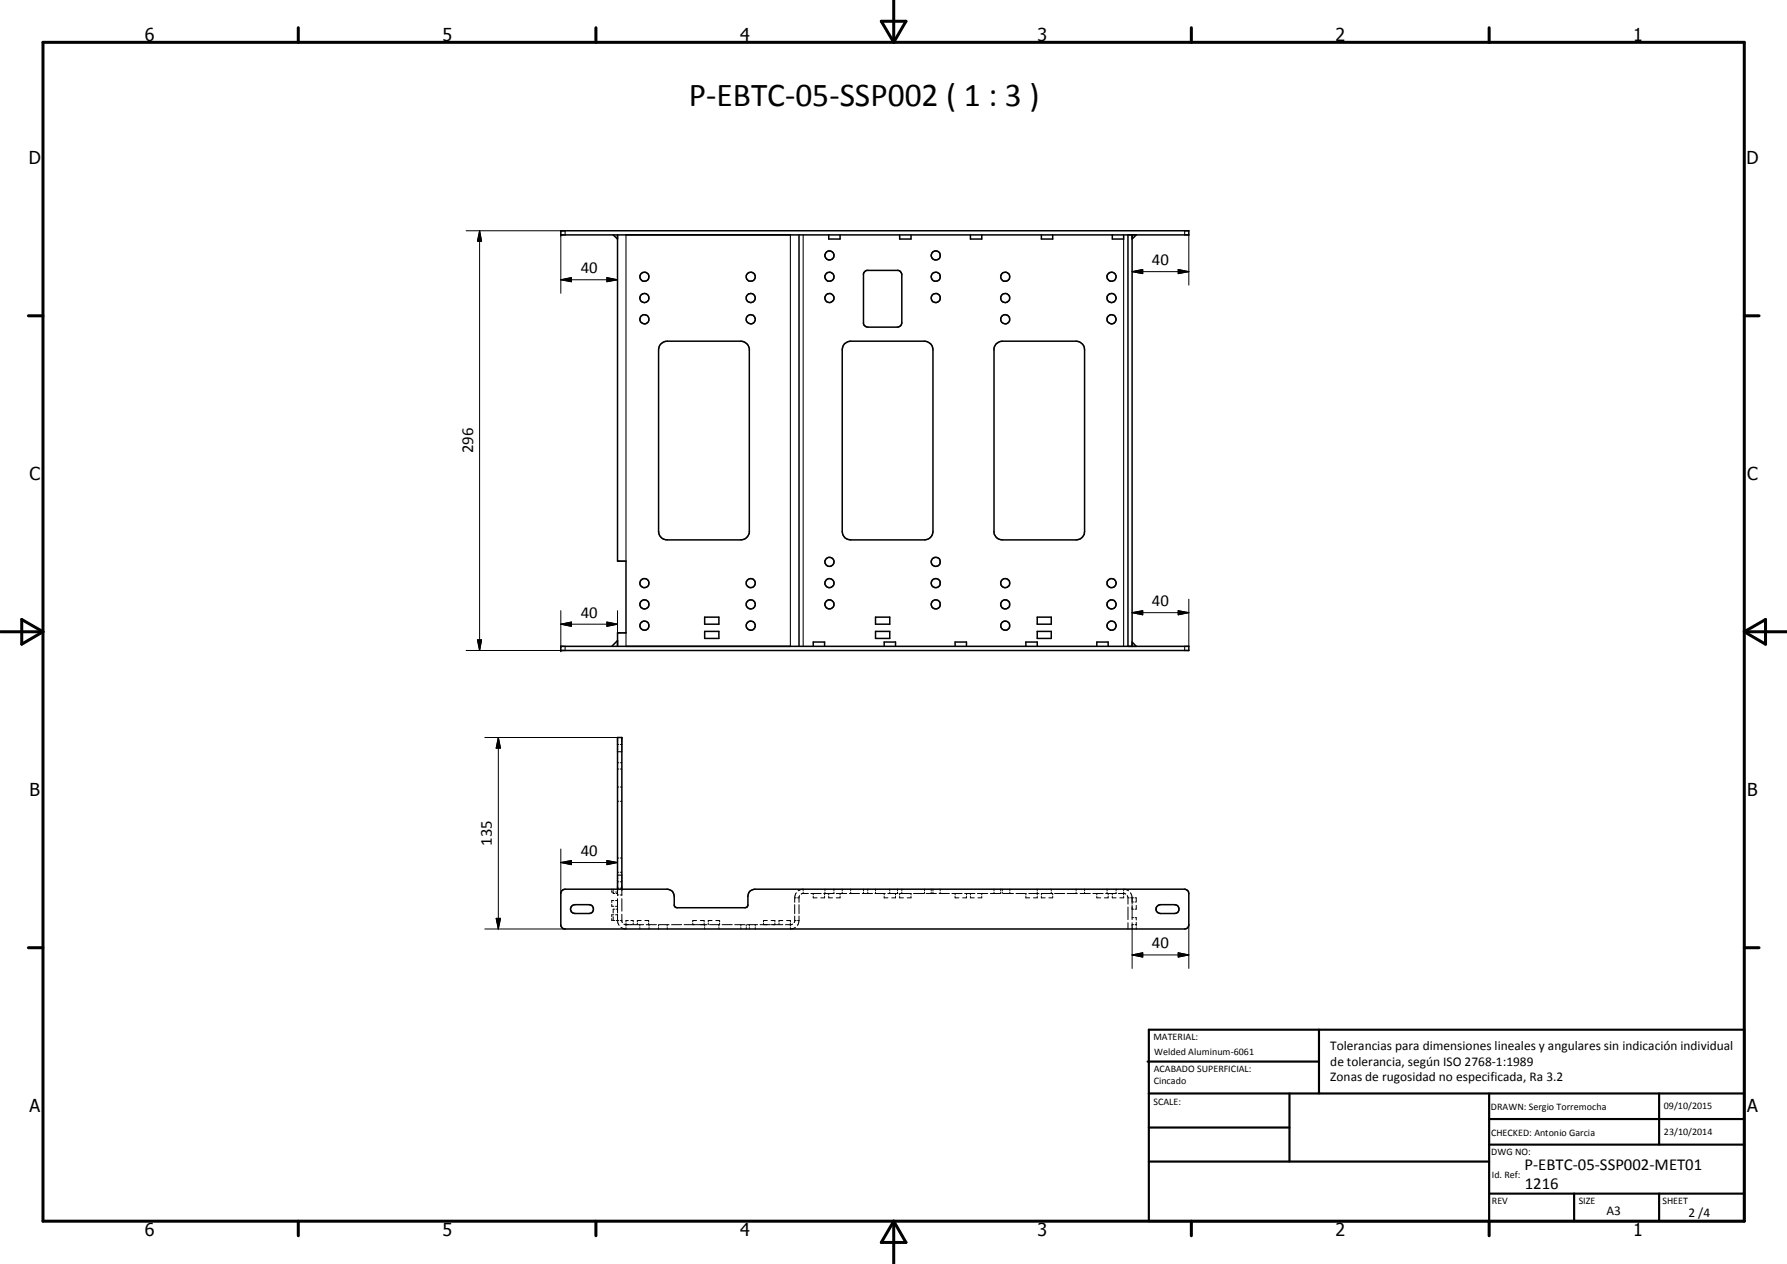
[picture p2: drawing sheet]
<svg xmlns="http://www.w3.org/2000/svg" width="420mm" height="297mm" viewBox="0 0 420 297" stroke-linecap="round" stroke-linejoin="round" font-family="sans-serif">
<g fill="none" stroke="#000" stroke-width=".35">
<path d="M131.9 54.2h147.6v1h-147.6zM144.2 55.2l1 1M145.2 55.2v76.7h2v16.8h-2v3.2M187.9 55.2v96.7M194.8 55.2v1h2.7v-1M211.5 55.2v1h2.7v-1M228.2 55.2v1h2.6v-1M244.8 55.2v1h2.7v-1M261.5 55.2v1h2.7v-1M265.2 55.2v96.7M266.2 55.2v96.7M267.2 55.2l-1 1"/>
<path d="M203.2 63.9l.6-.4h7.4l.7 .6 .1 .4v11.4l-.3 .7-.7 .3h-7l-.4-.1-.5-.5-.1-12zM155.3 80.9l.9-.6 .7-.1h17.3a2.2 2.2 0 0 1 2 1.6v43.4a2.07 2.07 0 0 1-2 1.7h-17.3a2 2 0 0 1-2.1-2v-42.7zM198.5 80.9l.8-.6 .7-.1h17.4a2.09 2.09 0 0 1 2 2v42.7a2 2 0 0 1-2 2h-17.4a1.94 1.94 0 0 1-2-2v-42.7zM234.1 80.9l.9-.6 .7-.1h17.3a2 2 0 0 1 2 2v42.7a2 2 0 0 1-2 2h-17.3l-.7-.2a1.95 1.95 0 0 1-1.3-1.5v-43.4zM131.9 151.9h147.6v1h-147.6zM145.2 150.5l-1.4 1.4M165.7 145h3.3v1.7h-3.3zM165.7 148.4h3.3v1.6h-3.3zM191.2 151.9v-1h2.7v1M205.9 145h3.3v1.7h-3.3zM205.9 148.4h3.3v1.6h-3.3zM207.9 151.9v-1h2.7v1"/>
<path d="M224.6 151.9v-1h2.6v1M241.2 151.9v-1h2.7v1M243.9 145h3.3v1.7h-3.3zM243.9 148.4h3.3v1.6h-3.3zM257.9 151.9v-1h2.7v1M266.2 150.9l1 1M132.1 209.3l.8-.3h24.2a1.6 1.6 0 0 1 1.4 1.7v2.1l.3 .4 .4 .1h16l.3-.1 .3-.4v-2.1a1.65 1.65 0 0 1 1.7-1.7h101.2a.95 .95 0 0 1 .8 1v7.3l-.2 .6-.8 .4h-145.6l-.7-.2-.3-.5v-7.8zM134.3 213.1l.4-.4 .5-.1h3.3a1.04 1.04 0 0 1 1 1 1.04 1.04 0 0 1-1 1.1h-3.3a1.02 1.02 0 0 1-1-.6 1.02 1.02 0 0 1 .1-1zM145.2 209v-35.7h1v35.7M272 213.1l.8-.5h3.4a1.04 1.04 0 0 1 1 1 1.04 1.04 0 0 1-1 1.1h-3.4a1.02 1.02 0 0 1-.9-.6 1.02 1.02 0 0 1 .1-1z"/>
<circle cx="151.5" cy="65" r="1.06"/>
<circle cx="151.5" cy="70" r="1.06"/>
<circle cx="151.5" cy="75" r="1.05"/>
<circle cx="176.5" cy="65" r="1.07"/>
<circle cx="176.5" cy="70" r="1.08"/>
<circle cx="176.5" cy="75" r="1.08"/>
<circle cx="195" cy="60" r="1.06"/>
<circle cx="195" cy="70" r="1.09"/>
<circle cx="195" cy="65" r="1.06"/>
<circle cx="220" cy="65" r="1.06"/>
<circle cx="220" cy="70" r="1.06"/>
<circle cx="220" cy="60" r="1.06"/>
<circle cx="236.3" cy="65" r="1.06"/>
<circle cx="236.3" cy="75" r="1.08"/>
<circle cx="236.3" cy="70" r="1.06"/>
<circle cx="261.3" cy="70" r="1.07"/>
<circle cx="261.4" cy="65" r="1.07"/>
<circle cx="261.4" cy="75" r="1.07"/>
<circle cx="151.5" cy="137" r="1.05"/>
<circle cx="176.5" cy="137" r="1.07"/>
<circle cx="195" cy="132" r="1.08"/>
<circle cx="195" cy="137" r="1.07"/>
<circle cx="220" cy="132" r="1.06"/>
<circle cx="220" cy="137" r="1.07"/>
<circle cx="236.4" cy="137" r="1.07"/>
<circle cx="261.4" cy="137" r="1.07"/>
<circle cx="151.5" cy="142" r="1.08"/>
<circle cx="151.5" cy="147.1" r="1.08"/>
<circle cx="176.5" cy="142" r="1.07"/>
<circle cx="176.5" cy="147" r="1.08"/>
<circle cx="195" cy="142" r="1.07"/>
<circle cx="220" cy="142" r="1.08"/>
<circle cx="236.3" cy="142" r="1.08"/>
<circle cx="236.3" cy="147" r="1.06"/>
<circle cx="261.3" cy="142" r="1.07"/>
<circle cx="261.3" cy="147" r="1.06"/>
</g>
<path d="M132.9 54.2v1M147.2 55.2v76.7M185.8 55.2v96.7M188.8 55.2v96.7M264.2 56.2v95.7M278.5 54.2v1M132.9 151.9v1M147.2 148.7v3.2M278.5 151.9v1M145.2 176.7h1M145.2 205.7h1" fill="none" stroke="#000" stroke-width=".25"/>
<g fill="#000">
<circle cx="131.9" cy="54.2" r=".18"/>
<circle cx="131.9" cy="55.2" r=".18"/>
<circle cx="131.9" cy="151.9" r=".18"/>
<circle cx="131.9" cy="152.9" r=".18"/>
<circle cx="145.2" cy="209" r=".18"/>
<circle cx="146.2" cy="209" r=".18"/>
</g>
<g fill="none" stroke="#000" stroke-width=".24">
<path d="M109.6 54.2h23.3M112.8 54.2l.4 2.5h-.9zM112.8 54.2v98.7M131.9 55.2v13.7M279.5 55.2v11.8M131.9 65.7l2.5-.5v1zM131.9 65.7h13.3M142.7 65.2l2.5 .5-2.5 .5zM266.2 63.8l2.5-.5v1zM266.2 63.8h13.3M277 63.3l2.5 .5-2.5 .5zM109.6 152.9h23.3"/>
<path d="M112.3 150.4h.9l-.4 2.5zM131.9 146.7l2.5-.5v1zM131.9 143.5v8.4M131.9 146.7h13.3M142.7 146.2l2.5 .5-2.5 .5zM145.2 143.5v5.2M266.2 144l2.5-.5v1zM266.2 144h13.3M277 143.5l2.5 .5-2.5 .5zM279.5 140.8v11.1M114 173.3h31.2M117.2 173.3l.5 2.5h-1z"/>
<path d="M117.2 173.3v45M145.2 175h.3M145.2 179.2h.3M145.9 175h.3M145.9 179.2h.3M131.9 199.5v10.5M145.2 185h.3M145.2 188.3h.3M145.2 180.7h.3M145.9 185h.3M145.9 188.3h.3M145.9 180.7h.3"/>
<path d="M114 218.3h18.9M116.7 215.8h1l-.5 2.5zM131.9 202.7l2.5-.5v1zM131.9 202.7h13.3M142.7 202.2l2.5 .5-2.5 .5zM143.8 215.9v.4h.2M143.8 209.4v.2h.5M143.8 209v.2M143.8 212.5v.5h.5M144.1 216.3h.4M144.2 209.6v.4h.3M144.2 209v.3"/>
<path d="M144.2 215.4v.9M144.3 211.6h-.5v.5M144.3 215h-.5v.4M144.5 213.7h-.3v.8M144.7 209.6h.5M144.7 215h.5M144.7 211.6h.5M144.7 213h.5M144.9 216.3h.6M144.9 210h.3M144.9 213.7h.3M145.2 210.3h.3"/>
<path d="M145.2 209v1.4M145.2 211.2v3.3M145.2 214.8a4.2 4.2 0 0 0 .2 2.5l.2 .2M145.2 201.6h.3M145.2 205h.3M145.2 208.7h.3M145.2 207.2h.3M145.9 210.3h.3M145.9 216.3h.3M145.9 201.6h.3M145.9 205h.3M145.9 208.7h.3"/>
<path d="M145.9 207.2h.3M146 217.9l1.2 .4v-.3M146.2 209v1.4M146.2 211.2v2.9M146.2 214.8l.1 2M147.2 217v.6M147.7 216.3h-.5v.4M148.3 216.3h.6v.4M148.9 217v.3l-2.2-.1M149 217.3h2.3M149.8 217v.3M150.4 217.3v.3"/>
<path d="M150.4 218v.3M150.7 216.3h-.9v.4M151.6 216.3h.9v.4M151.9 217.3h2.4M152.5 217v.3M152.6 217.3v.3M152.6 218v.3M154.8 217.3v.3M154.8 218v.3M154.9 217.3h2.4M156.9 217.3v.3M156.9 218v.3"/>
<path d="M157.9 217.3h2.4M160.9 217.3h2.9M162.9 217v.3M163.8 216.3h-.9v.4M163.9 217.3h2.3M164.7 216.3h.9v.4M165.6 217v.3M165.7 217.3v.3M165.7 218v.3M166.5 217v.3M167.4 216.3h-.9v.4M168.3 216.3h.9v.4"/>
<path d="M169 217.3v.3M169 218v.3M169.2 217v.3h-2.4M169.8 217.3h2.4M172.8 217.3h2.4M174.2 217.3v.3M174.2 218v.3M175.5 217.3v.3M175.5 218v.3M175.7 217.3h2.4M176.2 217.3v.3M176.2 218v.3"/>
<path d="M177.6 217.3v.3M177.6 218v.3M178.7 217.3h2.4M179.5 217v.3M180.4 216.3h-.9v.4M181.3 217.3h2.8M181.3 216.3h.9v.4M182.2 217v.3M183.2 217v.3M184.1 216.3h-.9v.4M184.9 216.3h.9v.4M185.8 217v.6"/>
<path d="M186.3 217.2l-1.6 .1M186.8 216.3h.4M186.8 211v1M186.8 212.6v2.1M186.8 215.3l-.1 1.5M186.8 211h.4M187 217.9l-1.2 .4v-.3M187.2 209.8l-.4 1.2M187.5 216.3h.4M187.5 211h.4M187.9 212.6v2.1M187.9 215.3v1"/>
<path d="M187.9 216.3l-.4 1.2M188 210.5l-.1 1.5M188.4 210.1h.1M188.8 209.3v-.3l-1.1 .3M188.8 209.6v.4M190.1 210l-1.7 .1M190.7 210h2.4M191.2 210.7v.3h.9M191.2 210v.3M193.9 210.7v.3h-.9M193.9 210v.3M194 209v.3"/>
<path d="M194 209.6v.4M194.8 210.7v.3h.9M194.8 210v.3M196.1 209.6v.4h-2.4M196.1 209v.3M196.6 210h2.5M197.5 210.7v.3h-.9M197.5 210v.3M198 209v.3M198 209.6v.4M199.7 210h2.4M200 209v.3"/>
<path d="M200 209.6v.4M202.7 210h2.4M203 209v.3M203 209.6v.4M204 209v.3M204 209.6v.4M205.7 210h2.4M205.9 209v.3M205.9 209.6v.4M207.9 210.7v.3h.9M207.9 210v.3M208.7 210h2.4"/>
<path d="M209.2 209v.3M209.2 209.6v.4M210.6 210.7v.3h-.9M210.6 210v.3M211 209v.3M211 209.6v.4M211.5 210.3v-.3h2.7v.3M211.5 210.7v.3h.9M212 209v.3M212 209.6v.4M214.2 210.7v.3h-.9M214.8 210h2.4"/>
<path d="M217.4 209v.3M217.4 209.6v.4M217.8 210h2.4M218.9 209v.3M218.9 209.6v.4M219.4 209v.3M219.4 209.6v.4M220.8 210h2.4M221.1 209v.3M221.1 209.6v.4M223.8 210h2.4M224.6 210.7v.3h.9"/>
<path d="M224.6 210v.3M226.8 210h2.4M227.2 210.7v.3h-.9M227.2 210v.3M228.2 210.7v.3h.9M228.2 210v.3M229.8 210h2.4M230.8 210.7v.3h-.9M230.8 210v.3M232.9 210h2.3M233.7 209v.3M233.7 209.6v.4"/>
<path d="M235.3 209v.3M235.3 209.6v.4M235.7 209v.3M235.7 209.6v.4M235.9 210h2.4M237.4 209v.3M237.4 209.6v.4M238.9 210h2.4M241.2 210.7v.3h.9M241.2 210v.3M241.9 210h2.4M243.9 209v.3"/>
<path d="M243.9 209.6v.7M243.9 210.7v.3h-.9M244.8 210.3v-.3h2.7v.3M244.8 210.7v.3h.9M247.2 209v.3M247.2 209.6v.4M247.5 210.7v.3h-.9M247.9 210h2.4M250.9 210h2.4M253 209v.3M253 209.6v.4M253.9 210h2.5"/>
<path d="M255 209v.3M255 209.6v.4M257 210h2.4M257.9 210.7v.3h.9M257.9 210v.3M260.3 209v.3M260.3 209.6v.4M260.6 210.7v.3h-.9M260.6 210v.3M261.5 210.7v.3h.9M261.5 210v.3M262.4 209.6v.4h-2.4"/>
<path d="M262.4 209v.3M263 210l1.7 .1M264.2 209.3v-.3l1.1 .3M264.2 210.7v.3h-.9M264.2 209.6v.7M265 210.5l.2 .5M265.2 211h.3M265.2 211v1.5M265.2 213.1v3M265.2 216.8v1.5M265.8 209.8a3.7 3.7 0 0 1 .4 2.7M265.8 211h.7"/>
<path d="M266.2 217.3h.3M266.2 212.8v3.3M266.2 216.8v10.8M266.2 215.6h.3M266.2 212h.3M266.2 213.7h.3M266.9 217.3h.3M266.9 211h.3v.9M266.9 215.6h.3v.6M266.9 212h.3M267.2 212.8v.9h-.3M267.2 216.7v.9"/>
<path d="M267.2 218v.3M279.5 217.3v10.3M266.2 224.4l2.5-.5v1zM266.2 224.4h13.3M277 223.9l2.5 .5-2.5 .5z"/>
</g>
<g fill="none" stroke="#000" stroke-width=".71">
<path d="M10.1 9.9h400v277.1h-400zM70.1 6.5v3.4M140.1 6.5v3.4M207.2 5h5.8l-2.9 4.9zM210.1 0v9.9M280.1 6.5v3.4M350.1 6.5v3.4M6.7 74.2h3.4M410.1 74.2h3.5M.1 148.5h10M5.1 145.6l5 2.9-5 2.9zM410.1 148.5h10"/>
<path d="M410.1 148.5l5-2.9v5.8zM6.7 222.7h3.4M410.1 222.7h3.5M70.1 287v3.4M140.1 287v3.4M210.1 287v10M210.1 287l2.9 5h-5.8zM280.1 287v3.4M350.1 287v3.4"/>
</g>
<g fill="none" stroke="#000" stroke-width=".51">
<path d="M269.8 249.5h40.3M270.1 242h140v45h-140zM270.1 257h140M303.2 257v16M310.1 242v15M350.1 257v30M390.1 257v12M270.1 265h33.1M270.1 273h80M350.1 269h60M350.1 263h60M350.1 280.5h60"/>
<path d="M370.1 280.5v6.5M390.1 280.5v6.5"/>
</g>
<g fill="#000">
<path d="M112.8 54.2l.4 2.5h-.9zM131.9 65.7l2.5-.5v1zM142.7 65.2l2.5 .5-2.5 .5zM266.2 63.8l2.5-.5v1zM277 63.3l2.5 .5-2.5 .5zM112.3 150.4h.9l-.4 2.5zM131.9 146.7l2.5-.5v1zM142.7 146.2l2.5 .5-2.5 .5zM266.2 144l2.5-.5v1zM277 143.5l2.5 .5-2.5 .5zM117.2 173.3l.5 2.5h-1zM116.7 215.8h1l-.5 2.5z"/>
<path d="M131.9 202.7l2.5-.5v1zM142.7 202.2l2.5 .5-2.5 .5zM266.2 224.4l2.5-.5v1zM277 223.9l2.5 .5-2.5 .5z"/>
</g>
<text font-size="7.9" x="162" y="25">P-EBTC-05-SSP002 ( 1 : 3 )</text>
<g font-size="4.2">
<text x="34" y="9.6">6</text>
<text x="104" y="9.6">5</text>
<text x="174" y="9.6">4</text>
<text x="244" y="9.6">3</text>
<text x="314" y="9.6">2</text>
<text x="384" y="9.6">1</text>
<text x="6.8" y="38.7">D</text>
<text x="410.6" y="38.7">D</text>
<text x="7" y="112.9">C</text>
<text x="410.8" y="112.9">C</text>
<text x="7" y="187.1">B</text>
<text x="410.8" y="187.1">B</text>
<text x="7" y="261.4">A</text>
<text x="410.8" y="261.4">A</text>
<text x="34" y="290.4">6</text>
<text x="104" y="290.4">5</text>
<text x="174" y="290.4">4</text>
<text x="244" y="290.4">3</text>
<text x="314" y="290.4">2</text>
<text x="384" y="290.4">1</text>
</g>
<g font-size="3.9">
<text x="136.6" y="64.2">40</text>
<text x="270.8" y="62.3">40</text>
<text x="111.2" y="106.6" transform="rotate(-90 111.2 106.6)">296</text>
<text x="270.8" y="142.5">40</text>
<text x="136.6" y="145.2">40</text>
<text x="115.6" y="198.8" transform="rotate(-90 115.6 198.8)">135</text>
<text x="136.6" y="201.2">40</text>
<text x="270.8" y="222.8">40</text>
<text x="358.5" y="275">P-EBTC-05-SSP002-MET01</text>
<text x="358.5" y="279.4">1216</text>
</g>
<g font-size="3.1">
<text x="312.7" y="246.8">Tolerancias para dimensiones lineales y angulares sin indicación individual</text>
<text x="312.7" y="250.4">de tolerancia, según ISO 2768-1:1989</text>
<text x="312.7" y="254">Zonas de rugosidad no especificada, Ra 3.2</text>
<text x="377.7" y="285.6">A3</text>
<text x="397" y="285.9">2 /4</text>
</g>
<g font-size="2.4">
<text x="271.2" y="244.4">MATERIAL:</text>
<text x="271.3" y="252">ACABADO SUPERFICIAL:</text>
<text x="271.4" y="247.9">Welded Aluminum-6061</text>
<text x="271.3" y="254.6">Cincado</text>
<text x="271.2" y="259.7">SCALE:</text>
<text x="350.6" y="260.8">DRAWN: Sergio Torremocha</text>
<text x="391.2" y="260.6">09/10/2015</text>
<text x="350.6" y="267">CHECKED: Antonio Garcia</text>
<text x="391.2" y="266.7">23/10/2014</text>
<text x="350.6" y="271.4">DWG NO:</text>
<text x="350.8" y="276.9">Id. Ref:</text>
<text x="350.8" y="282.8">REV</text>
<text x="371.2" y="282.9">SIZE</text>
<text x="390.9" y="282.9">SHEET</text>
</g>
</svg>
